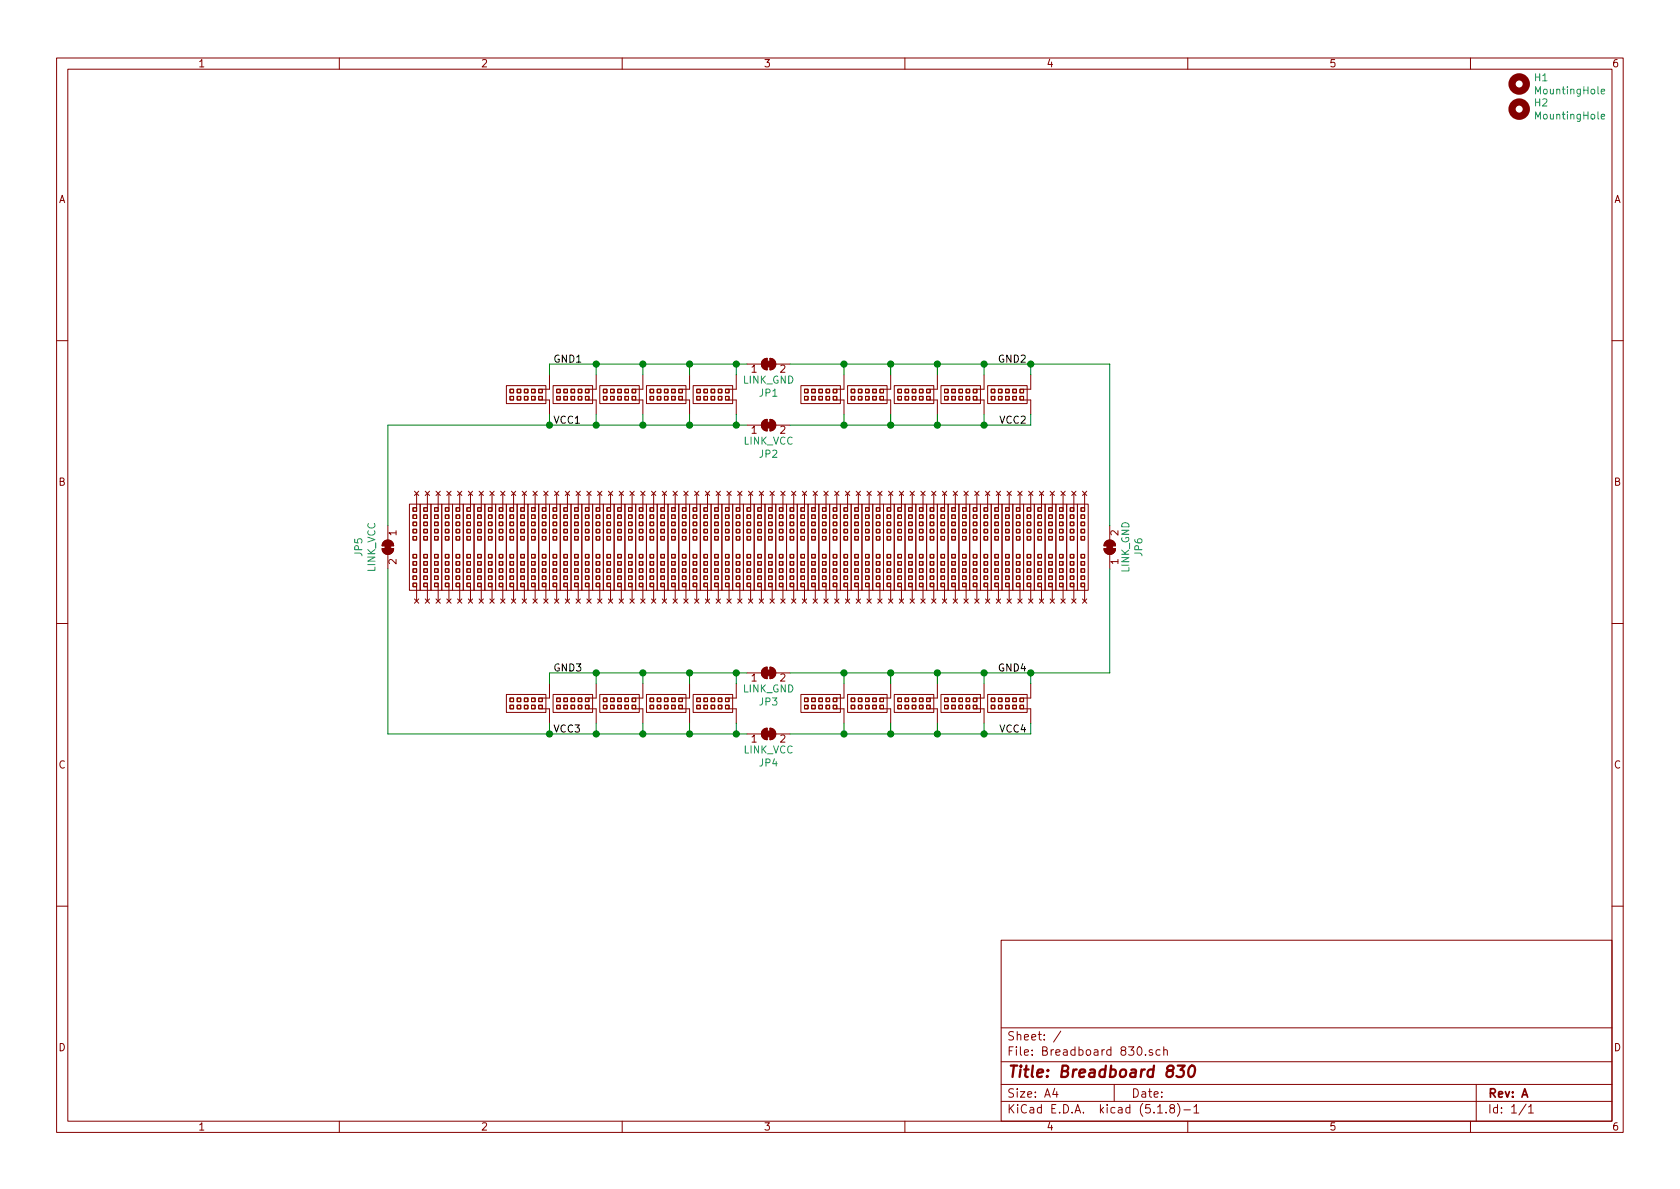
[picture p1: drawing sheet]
EESchema Schematic File Version 4
EELAYER 30 0
EELAYER END
$Descr A4 11693 8268
encoding utf-8
Sheet 1 1
Title "Breadboard 830"
Date ""
Rev "A"
Comp ""
Comment1 ""
Comment2 ""
Comment3 ""
Comment4 ""
$EndDescr
$Comp
L breadboard:PWR A1
U 1 1
P 3525 2800
F 0 "A1" H 3650 2875 31  0001 C CNN
F 1 "PWR" H 3650 2825 31  0001 C CNN
F 2 "breadboard:power" H 3675 2750 50  0001 C CNN
F 3 "" H 3675 2750 50  0001 C CNN
	1    3525 2800
	1    0    0    1   
$EndComp
$Comp
L breadboard:PWR A2
U 1 1
P 3850 2800
F 0 "A2" H 3975 2875 31  0001 C CNN
F 1 "PWR" H 3975 2825 31  0001 C CNN
F 2 "breadboard:power" H 4000 2750 50  0001 C CNN
F 3 "" H 4000 2750 50  0001 C CNN
	1    3850 2800
	1    0    0    1   
$EndComp
$Comp
L breadboard:PWR A3
U 1 1
P 4175 2800
F 0 "A3" H 4300 2875 31  0001 C CNN
F 1 "PWR" H 4300 2825 31  0001 C CNN
F 2 "breadboard:power" H 4325 2750 50  0001 C CNN
F 3 "" H 4325 2750 50  0001 C CNN
	1    4175 2800
	1    0    0    1   
$EndComp
$Comp
L breadboard:PWR A4
U 1 1
P 4500 2800
F 0 "A4" H 4625 2875 31  0001 C CNN
F 1 "PWR" H 4625 2825 31  0001 C CNN
F 2 "breadboard:power" H 4650 2750 50  0001 C CNN
F 3 "" H 4650 2750 50  0001 C CNN
	1    4500 2800
	1    0    0    1   
$EndComp
$Comp
L breadboard:PWR A5
U 1 1
P 4825 2800
F 0 "A5" H 4950 2875 31  0001 C CNN
F 1 "PWR" H 4950 2825 31  0001 C CNN
F 2 "breadboard:power" H 4975 2750 50  0001 C CNN
F 3 "" H 4975 2750 50  0001 C CNN
	1    4825 2800
	1    0    0    1   
$EndComp
$Comp
L breadboard:PWR A6
U 1 1
P 5575 2800
F 0 "A6" H 5700 2875 31  0001 C CNN
F 1 "PWR" H 5700 2825 31  0001 C CNN
F 2 "breadboard:power" H 5725 2750 50  0001 C CNN
F 3 "" H 5725 2750 50  0001 C CNN
	1    5575 2800
	1    0    0    1   
$EndComp
$Comp
L breadboard:PWR A7
U 1 1
P 5900 2800
F 0 "A7" H 6025 2875 31  0001 C CNN
F 1 "PWR" H 6025 2825 31  0001 C CNN
F 2 "breadboard:power" H 6050 2750 50  0001 C CNN
F 3 "" H 6050 2750 50  0001 C CNN
	1    5900 2800
	1    0    0    1   
$EndComp
$Comp
L breadboard:PWR A8
U 1 1
P 6225 2800
F 0 "A8" H 6350 2875 31  0001 C CNN
F 1 "PWR" H 6350 2825 31  0001 C CNN
F 2 "breadboard:power" H 6375 2750 50  0001 C CNN
F 3 "" H 6375 2750 50  0001 C CNN
	1    6225 2800
	1    0    0    1   
$EndComp
$Comp
L breadboard:PWR A9
U 1 1
P 6550 2800
F 0 "A9" H 6675 2875 31  0001 C CNN
F 1 "PWR" H 6675 2825 31  0001 C CNN
F 2 "breadboard:power" H 6700 2750 50  0001 C CNN
F 3 "" H 6700 2750 50  0001 C CNN
	1    6550 2800
	1    0    0    1   
$EndComp
$Comp
L breadboard:PWR A10
U 1 1
P 6875 2800
F 0 "A10" H 7000 2875 31  0001 C CNN
F 1 "PWR" H 7000 2825 31  0001 C CNN
F 2 "breadboard:power" H 7025 2750 50  0001 C CNN
F 3 "" H 7025 2750 50  0001 C CNN
	1    6875 2800
	1    0    0    1   
$EndComp
$Comp
L Jumper:SolderJumper_2_Bridged JP2
U 1 1
P 5350 2950
F 0 "JP2" H 5350 3155 50  0000 C CNN
F 1 "LINK_VCC" H 5350 3064 50  0000 C CNN
F 2 "breadboard:bridge2" H 5350 2950 50  0001 C CNN
F 3 "~" H 5350 2950 50  0001 C CNN
	1    5350 2950
	1    0    0    1   
$EndComp
$Comp
L Jumper:SolderJumper_2_Bridged JP1
U 1 1
P 5350 2525
F 0 "JP1" H 5350 2730 50  0000 C CNN
F 1 "LINK_GND" H 5350 2639 50  0000 C CNN
F 2 "breadboard:bridge2" H 5350 2525 50  0001 C CNN
F 3 "~" H 5350 2525 50  0001 C CNN
	1    5350 2525
	1    0    0    1   
$EndComp
Wire Wire Line
	3825 2875 3825 2950
Wire Wire Line
	3825 2950 4150 2950
Wire Wire Line
	5125 2875 5125 2950
Connection ~ 5125 2950
Wire Wire Line
	5125 2950 5200 2950
Wire Wire Line
	4800 2875 4800 2950
Connection ~ 4800 2950
Wire Wire Line
	4800 2950 5125 2950
Wire Wire Line
	4475 2875 4475 2950
Connection ~ 4475 2950
Wire Wire Line
	4475 2950 4800 2950
Wire Wire Line
	4150 2875 4150 2950
Connection ~ 4150 2950
Wire Wire Line
	4150 2950 4475 2950
Wire Wire Line
	5500 2950 5875 2950
Wire Wire Line
	5875 2950 5875 2875
Wire Wire Line
	5875 2950 6200 2950
Wire Wire Line
	6200 2950 6200 2875
Connection ~ 5875 2950
Wire Wire Line
	6200 2950 6525 2950
Wire Wire Line
	6525 2950 6525 2875
Connection ~ 6200 2950
Wire Wire Line
	6525 2950 6850 2950
Wire Wire Line
	6850 2950 6850 2875
Connection ~ 6525 2950
Wire Wire Line
	6850 2950 7175 2950
Wire Wire Line
	7175 2950 7175 2875
Connection ~ 6850 2950
Wire Wire Line
	5500 2525 5875 2525
Wire Wire Line
	5875 2525 5875 2600
Wire Wire Line
	5875 2525 6200 2525
Wire Wire Line
	6200 2525 6200 2600
Connection ~ 5875 2525
Wire Wire Line
	6200 2525 6525 2525
Wire Wire Line
	6525 2525 6525 2600
Connection ~ 6200 2525
Wire Wire Line
	6525 2525 6850 2525
Wire Wire Line
	6850 2525 6850 2600
Connection ~ 6525 2525
Wire Wire Line
	6850 2525 7175 2525
Wire Wire Line
	7175 2525 7175 2600
Connection ~ 6850 2525
Wire Wire Line
	3825 2600 3825 2525
Wire Wire Line
	3825 2525 4150 2525
Wire Wire Line
	5125 2600 5125 2525
Connection ~ 5125 2525
Wire Wire Line
	5125 2525 5200 2525
Wire Wire Line
	4800 2600 4800 2525
Connection ~ 4800 2525
Wire Wire Line
	4800 2525 5125 2525
Wire Wire Line
	4150 2600 4150 2525
Connection ~ 4150 2525
Wire Wire Line
	4150 2525 4475 2525
Wire Wire Line
	4475 2600 4475 2525
Connection ~ 4475 2525
Wire Wire Line
	4475 2525 4800 2525
$Comp
L breadboard:PWR A11
U 1 1
P 3525 4950
F 0 "A11" H 3650 5025 31  0001 C CNN
F 1 "PWR" H 3650 4975 31  0001 C CNN
F 2 "breadboard:power" H 3675 4900 50  0001 C CNN
F 3 "" H 3675 4900 50  0001 C CNN
	1    3525 4950
	1    0    0    1   
$EndComp
$Comp
L breadboard:PWR A12
U 1 1
P 3850 4950
F 0 "A12" H 3975 5025 31  0001 C CNN
F 1 "PWR" H 3975 4975 31  0001 C CNN
F 2 "breadboard:power" H 4000 4900 50  0001 C CNN
F 3 "" H 4000 4900 50  0001 C CNN
	1    3850 4950
	1    0    0    1   
$EndComp
$Comp
L breadboard:PWR A13
U 1 1
P 4175 4950
F 0 "A13" H 4300 5025 31  0001 C CNN
F 1 "PWR" H 4300 4975 31  0001 C CNN
F 2 "breadboard:power" H 4325 4900 50  0001 C CNN
F 3 "" H 4325 4900 50  0001 C CNN
	1    4175 4950
	1    0    0    1   
$EndComp
$Comp
L breadboard:PWR A14
U 1 1
P 4500 4950
F 0 "A14" H 4625 5025 31  0001 C CNN
F 1 "PWR" H 4625 4975 31  0001 C CNN
F 2 "breadboard:power" H 4650 4900 50  0001 C CNN
F 3 "" H 4650 4900 50  0001 C CNN
	1    4500 4950
	1    0    0    1   
$EndComp
$Comp
L breadboard:PWR A15
U 1 1
P 4825 4950
F 0 "A15" H 4950 5025 31  0001 C CNN
F 1 "PWR" H 4950 4975 31  0001 C CNN
F 2 "breadboard:power" H 4975 4900 50  0001 C CNN
F 3 "" H 4975 4900 50  0001 C CNN
	1    4825 4950
	1    0    0    1   
$EndComp
$Comp
L breadboard:PWR A16
U 1 1
P 5575 4950
F 0 "A16" H 5700 5025 31  0001 C CNN
F 1 "PWR" H 5700 4975 31  0001 C CNN
F 2 "breadboard:power" H 5725 4900 50  0001 C CNN
F 3 "" H 5725 4900 50  0001 C CNN
	1    5575 4950
	1    0    0    1   
$EndComp
$Comp
L breadboard:PWR A17
U 1 1
P 5900 4950
F 0 "A17" H 6025 5025 31  0001 C CNN
F 1 "PWR" H 6025 4975 31  0001 C CNN
F 2 "breadboard:power" H 6050 4900 50  0001 C CNN
F 3 "" H 6050 4900 50  0001 C CNN
	1    5900 4950
	1    0    0    1   
$EndComp
$Comp
L breadboard:PWR A18
U 1 1
P 6225 4950
F 0 "A18" H 6350 5025 31  0001 C CNN
F 1 "PWR" H 6350 4975 31  0001 C CNN
F 2 "breadboard:power" H 6375 4900 50  0001 C CNN
F 3 "" H 6375 4900 50  0001 C CNN
	1    6225 4950
	1    0    0    1   
$EndComp
$Comp
L breadboard:PWR A19
U 1 1
P 6550 4950
F 0 "A19" H 6675 5025 31  0001 C CNN
F 1 "PWR" H 6675 4975 31  0001 C CNN
F 2 "breadboard:power" H 6700 4900 50  0001 C CNN
F 3 "" H 6700 4900 50  0001 C CNN
	1    6550 4950
	1    0    0    1   
$EndComp
$Comp
L breadboard:PWR A20
U 1 1
P 6875 4950
F 0 "A20" H 7000 5025 31  0001 C CNN
F 1 "PWR" H 7000 4975 31  0001 C CNN
F 2 "breadboard:power" H 7025 4900 50  0001 C CNN
F 3 "" H 7025 4900 50  0001 C CNN
	1    6875 4950
	1    0    0    1   
$EndComp
$Comp
L Jumper:SolderJumper_2_Bridged JP4
U 1 1
P 5350 5100
F 0 "JP4" H 5350 5305 50  0000 C CNN
F 1 "LINK_VCC" H 5350 5214 50  0000 C CNN
F 2 "breadboard:bridge2" H 5350 5100 50  0001 C CNN
F 3 "~" H 5350 5100 50  0001 C CNN
	1    5350 5100
	1    0    0    1   
$EndComp
$Comp
L Jumper:SolderJumper_2_Bridged JP3
U 1 1
P 5350 4675
F 0 "JP3" H 5350 4880 50  0000 C CNN
F 1 "LINK_GND" H 5350 4789 50  0000 C CNN
F 2 "breadboard:bridge2" H 5350 4675 50  0001 C CNN
F 3 "~" H 5350 4675 50  0001 C CNN
	1    5350 4675
	1    0    0    1   
$EndComp
Wire Wire Line
	3825 5025 3825 5100
Wire Wire Line
	3825 5100 4150 5100
Wire Wire Line
	5125 5025 5125 5100
Connection ~ 5125 5100
Wire Wire Line
	5125 5100 5200 5100
Wire Wire Line
	4800 5025 4800 5100
Connection ~ 4800 5100
Wire Wire Line
	4800 5100 5125 5100
Wire Wire Line
	4475 5025 4475 5100
Connection ~ 4475 5100
Wire Wire Line
	4475 5100 4800 5100
Wire Wire Line
	4150 5025 4150 5100
Connection ~ 4150 5100
Wire Wire Line
	4150 5100 4475 5100
Wire Wire Line
	5500 5100 5875 5100
Wire Wire Line
	5875 5100 5875 5025
Wire Wire Line
	5875 5100 6200 5100
Wire Wire Line
	6200 5100 6200 5025
Connection ~ 5875 5100
Wire Wire Line
	6200 5100 6525 5100
Wire Wire Line
	6525 5100 6525 5025
Connection ~ 6200 5100
Wire Wire Line
	6525 5100 6850 5100
Wire Wire Line
	6850 5100 6850 5025
Connection ~ 6525 5100
Wire Wire Line
	6850 5100 7175 5100
Wire Wire Line
	7175 5100 7175 5025
Connection ~ 6850 5100
Wire Wire Line
	5500 4675 5875 4675
Wire Wire Line
	5875 4675 5875 4750
Wire Wire Line
	5875 4675 6200 4675
Wire Wire Line
	6200 4675 6200 4750
Connection ~ 5875 4675
Wire Wire Line
	6200 4675 6525 4675
Wire Wire Line
	6525 4675 6525 4750
Connection ~ 6200 4675
Wire Wire Line
	6525 4675 6850 4675
Wire Wire Line
	6850 4675 6850 4750
Connection ~ 6525 4675
Wire Wire Line
	6850 4675 7175 4675
Wire Wire Line
	7175 4675 7175 4750
Connection ~ 6850 4675
Wire Wire Line
	3825 4750 3825 4675
Wire Wire Line
	3825 4675 4150 4675
Wire Wire Line
	5125 4750 5125 4675
Connection ~ 5125 4675
Wire Wire Line
	5125 4675 5200 4675
Wire Wire Line
	4800 4750 4800 4675
Connection ~ 4800 4675
Wire Wire Line
	4800 4675 5125 4675
Wire Wire Line
	4150 4750 4150 4675
Connection ~ 4150 4675
Wire Wire Line
	4150 4675 4475 4675
Wire Wire Line
	4475 4750 4475 4675
Connection ~ 4475 4675
Wire Wire Line
	4475 4675 4800 4675
Text Label 7150 2525 2    50   ~ 0
GND2
Text Label 3850 2525 0    50   ~ 0
GND1
Text Label 3850 2950 0    50   ~ 0
VCC1
Text Label 7150 2950 2    50   ~ 0
VCC2
Text Label 3850 4675 0    50   ~ 0
GND3
Text Label 7150 4675 2    50   ~ 0
GND4
Text Label 3850 5100 0    50   ~ 0
VCC3
Text Label 7150 5100 2    50   ~ 0
VCC4
$Comp
L breadboard:BB A21
U 1 1
P 2875 3525
F 0 "A21" H 2850 3625 31  0001 C CNN
F 1 "BB" H 2850 3575 31  0001 C CNN
F 2 "breadboard:section" V 2850 3100 50  0001 C CNN
F 3 "" V 2850 3100 50  0001 C CNN
	1    2875 3525
	1    0    0    -1  
$EndComp
$Comp
L breadboard:BB A22
U 1 1
P 2950 3525
F 0 "A22" H 2925 3625 31  0001 C CNN
F 1 "BB" H 2925 3575 31  0001 C CNN
F 2 "breadboard:section" V 2925 3100 50  0001 C CNN
F 3 "" V 2925 3100 50  0001 C CNN
	1    2950 3525
	1    0    0    -1  
$EndComp
$Comp
L breadboard:BB A23
U 1 1
P 3025 3525
F 0 "A23" H 3000 3625 31  0001 C CNN
F 1 "BB" H 3000 3575 31  0001 C CNN
F 2 "breadboard:section" V 3000 3100 50  0001 C CNN
F 3 "" V 3000 3100 50  0001 C CNN
	1    3025 3525
	1    0    0    -1  
$EndComp
$Comp
L breadboard:BB A24
U 1 1
P 3100 3525
F 0 "A24" H 3075 3625 31  0001 C CNN
F 1 "BB" H 3075 3575 31  0001 C CNN
F 2 "breadboard:section" V 3075 3100 50  0001 C CNN
F 3 "" V 3075 3100 50  0001 C CNN
	1    3100 3525
	1    0    0    -1  
$EndComp
$Comp
L breadboard:BB A25
U 1 1
P 3175 3525
F 0 "A25" H 3150 3625 31  0001 C CNN
F 1 "BB" H 3150 3575 31  0001 C CNN
F 2 "breadboard:section" V 3150 3100 50  0001 C CNN
F 3 "" V 3150 3100 50  0001 C CNN
	1    3175 3525
	1    0    0    -1  
$EndComp
$Comp
L breadboard:BB A26
U 1 1
P 3250 3525
F 0 "A26" H 3225 3625 31  0001 C CNN
F 1 "BB" H 3225 3575 31  0001 C CNN
F 2 "breadboard:section" V 3225 3100 50  0001 C CNN
F 3 "" V 3225 3100 50  0001 C CNN
	1    3250 3525
	1    0    0    -1  
$EndComp
$Comp
L breadboard:BB A27
U 1 1
P 3325 3525
F 0 "A27" H 3300 3625 31  0001 C CNN
F 1 "BB" H 3300 3575 31  0001 C CNN
F 2 "breadboard:section" V 3300 3100 50  0001 C CNN
F 3 "" V 3300 3100 50  0001 C CNN
	1    3325 3525
	1    0    0    -1  
$EndComp
$Comp
L breadboard:BB A28
U 1 1
P 3400 3525
F 0 "A28" H 3375 3625 31  0001 C CNN
F 1 "BB" H 3375 3575 31  0001 C CNN
F 2 "breadboard:section" V 3375 3100 50  0001 C CNN
F 3 "" V 3375 3100 50  0001 C CNN
	1    3400 3525
	1    0    0    -1  
$EndComp
$Comp
L breadboard:BB A29
U 1 1
P 3475 3525
F 0 "A29" H 3450 3625 31  0001 C CNN
F 1 "BB" H 3450 3575 31  0001 C CNN
F 2 "breadboard:section" V 3450 3100 50  0001 C CNN
F 3 "" V 3450 3100 50  0001 C CNN
	1    3475 3525
	1    0    0    -1  
$EndComp
$Comp
L breadboard:BB A30
U 1 1
P 3550 3525
F 0 "A30" H 3525 3625 31  0001 C CNN
F 1 "BB" H 3525 3575 31  0001 C CNN
F 2 "breadboard:section" V 3525 3100 50  0001 C CNN
F 3 "" V 3525 3100 50  0001 C CNN
	1    3550 3525
	1    0    0    -1  
$EndComp
$Comp
L breadboard:BB A31
U 1 1
P 3625 3525
F 0 "A31" H 3600 3625 31  0001 C CNN
F 1 "BB" H 3600 3575 31  0001 C CNN
F 2 "breadboard:section" V 3600 3100 50  0001 C CNN
F 3 "" V 3600 3100 50  0001 C CNN
	1    3625 3525
	1    0    0    -1  
$EndComp
$Comp
L breadboard:BB A32
U 1 1
P 3700 3525
F 0 "A32" H 3675 3625 31  0001 C CNN
F 1 "BB" H 3675 3575 31  0001 C CNN
F 2 "breadboard:section" V 3675 3100 50  0001 C CNN
F 3 "" V 3675 3100 50  0001 C CNN
	1    3700 3525
	1    0    0    -1  
$EndComp
$Comp
L breadboard:BB A33
U 1 1
P 3775 3525
F 0 "A33" H 3750 3625 31  0001 C CNN
F 1 "BB" H 3750 3575 31  0001 C CNN
F 2 "breadboard:section" V 3750 3100 50  0001 C CNN
F 3 "" V 3750 3100 50  0001 C CNN
	1    3775 3525
	1    0    0    -1  
$EndComp
$Comp
L breadboard:BB A34
U 1 1
P 3850 3525
F 0 "A34" H 3825 3625 31  0001 C CNN
F 1 "BB" H 3825 3575 31  0001 C CNN
F 2 "breadboard:section" V 3825 3100 50  0001 C CNN
F 3 "" V 3825 3100 50  0001 C CNN
	1    3850 3525
	1    0    0    -1  
$EndComp
$Comp
L breadboard:BB A35
U 1 1
P 3925 3525
F 0 "A35" H 3900 3625 31  0001 C CNN
F 1 "BB" H 3900 3575 31  0001 C CNN
F 2 "breadboard:section" V 3900 3100 50  0001 C CNN
F 3 "" V 3900 3100 50  0001 C CNN
	1    3925 3525
	1    0    0    -1  
$EndComp
$Comp
L breadboard:BB A36
U 1 1
P 4000 3525
F 0 "A36" H 3975 3625 31  0001 C CNN
F 1 "BB" H 3975 3575 31  0001 C CNN
F 2 "breadboard:section" V 3975 3100 50  0001 C CNN
F 3 "" V 3975 3100 50  0001 C CNN
	1    4000 3525
	1    0    0    -1  
$EndComp
$Comp
L breadboard:BB A37
U 1 1
P 4075 3525
F 0 "A37" H 4050 3625 31  0001 C CNN
F 1 "BB" H 4050 3575 31  0001 C CNN
F 2 "breadboard:section" V 4050 3100 50  0001 C CNN
F 3 "" V 4050 3100 50  0001 C CNN
	1    4075 3525
	1    0    0    -1  
$EndComp
$Comp
L breadboard:BB A38
U 1 1
P 4150 3525
F 0 "A38" H 4125 3625 31  0001 C CNN
F 1 "BB" H 4125 3575 31  0001 C CNN
F 2 "breadboard:section" V 4125 3100 50  0001 C CNN
F 3 "" V 4125 3100 50  0001 C CNN
	1    4150 3525
	1    0    0    -1  
$EndComp
$Comp
L breadboard:BB A39
U 1 1
P 4225 3525
F 0 "A39" H 4200 3625 31  0001 C CNN
F 1 "BB" H 4200 3575 31  0001 C CNN
F 2 "breadboard:section" V 4200 3100 50  0001 C CNN
F 3 "" V 4200 3100 50  0001 C CNN
	1    4225 3525
	1    0    0    -1  
$EndComp
$Comp
L breadboard:BB A40
U 1 1
P 4300 3525
F 0 "A40" H 4275 3625 31  0001 C CNN
F 1 "BB" H 4275 3575 31  0001 C CNN
F 2 "breadboard:section" V 4275 3100 50  0001 C CNN
F 3 "" V 4275 3100 50  0001 C CNN
	1    4300 3525
	1    0    0    -1  
$EndComp
$Comp
L breadboard:BB A41
U 1 1
P 4375 3525
F 0 "A41" H 4350 3625 31  0001 C CNN
F 1 "BB" H 4350 3575 31  0001 C CNN
F 2 "breadboard:section" V 4350 3100 50  0001 C CNN
F 3 "" V 4350 3100 50  0001 C CNN
	1    4375 3525
	1    0    0    -1  
$EndComp
$Comp
L breadboard:BB A42
U 1 1
P 4450 3525
F 0 "A42" H 4425 3625 31  0001 C CNN
F 1 "BB" H 4425 3575 31  0001 C CNN
F 2 "breadboard:section" V 4425 3100 50  0001 C CNN
F 3 "" V 4425 3100 50  0001 C CNN
	1    4450 3525
	1    0    0    -1  
$EndComp
$Comp
L breadboard:BB A43
U 1 1
P 4525 3525
F 0 "A43" H 4500 3625 31  0001 C CNN
F 1 "BB" H 4500 3575 31  0001 C CNN
F 2 "breadboard:section" V 4500 3100 50  0001 C CNN
F 3 "" V 4500 3100 50  0001 C CNN
	1    4525 3525
	1    0    0    -1  
$EndComp
$Comp
L breadboard:BB A44
U 1 1
P 4600 3525
F 0 "A44" H 4575 3625 31  0001 C CNN
F 1 "BB" H 4575 3575 31  0001 C CNN
F 2 "breadboard:section" V 4575 3100 50  0001 C CNN
F 3 "" V 4575 3100 50  0001 C CNN
	1    4600 3525
	1    0    0    -1  
$EndComp
$Comp
L breadboard:BB A45
U 1 1
P 4675 3525
F 0 "A45" H 4650 3625 31  0001 C CNN
F 1 "BB" H 4650 3575 31  0001 C CNN
F 2 "breadboard:section" V 4650 3100 50  0001 C CNN
F 3 "" V 4650 3100 50  0001 C CNN
	1    4675 3525
	1    0    0    -1  
$EndComp
$Comp
L breadboard:BB A46
U 1 1
P 4750 3525
F 0 "A46" H 4725 3625 31  0001 C CNN
F 1 "BB" H 4725 3575 31  0001 C CNN
F 2 "breadboard:section" V 4725 3100 50  0001 C CNN
F 3 "" V 4725 3100 50  0001 C CNN
	1    4750 3525
	1    0    0    -1  
$EndComp
$Comp
L breadboard:BB A47
U 1 1
P 4825 3525
F 0 "A47" H 4800 3625 31  0001 C CNN
F 1 "BB" H 4800 3575 31  0001 C CNN
F 2 "breadboard:section" V 4800 3100 50  0001 C CNN
F 3 "" V 4800 3100 50  0001 C CNN
	1    4825 3525
	1    0    0    -1  
$EndComp
$Comp
L breadboard:BB A48
U 1 1
P 4900 3525
F 0 "A48" H 4875 3625 31  0001 C CNN
F 1 "BB" H 4875 3575 31  0001 C CNN
F 2 "breadboard:section" V 4875 3100 50  0001 C CNN
F 3 "" V 4875 3100 50  0001 C CNN
	1    4900 3525
	1    0    0    -1  
$EndComp
$Comp
L breadboard:BB A49
U 1 1
P 4975 3525
F 0 "A49" H 4950 3625 31  0001 C CNN
F 1 "BB" H 4950 3575 31  0001 C CNN
F 2 "breadboard:section" V 4950 3100 50  0001 C CNN
F 3 "" V 4950 3100 50  0001 C CNN
	1    4975 3525
	1    0    0    -1  
$EndComp
$Comp
L breadboard:BB A50
U 1 1
P 5050 3525
F 0 "A50" H 5025 3625 31  0001 C CNN
F 1 "BB" H 5025 3575 31  0001 C CNN
F 2 "breadboard:section" V 5025 3100 50  0001 C CNN
F 3 "" V 5025 3100 50  0001 C CNN
	1    5050 3525
	1    0    0    -1  
$EndComp
$Comp
L breadboard:BB A51
U 1 1
P 5125 3525
F 0 "A51" H 5100 3625 31  0001 C CNN
F 1 "BB" H 5100 3575 31  0001 C CNN
F 2 "breadboard:section" V 5100 3100 50  0001 C CNN
F 3 "" V 5100 3100 50  0001 C CNN
	1    5125 3525
	1    0    0    -1  
$EndComp
$Comp
L breadboard:BB A52
U 1 1
P 5200 3525
F 0 "A52" H 5175 3625 31  0001 C CNN
F 1 "BB" H 5175 3575 31  0001 C CNN
F 2 "breadboard:section" V 5175 3100 50  0001 C CNN
F 3 "" V 5175 3100 50  0001 C CNN
	1    5200 3525
	1    0    0    -1  
$EndComp
$Comp
L breadboard:BB A53
U 1 1
P 5275 3525
F 0 "A53" H 5250 3625 31  0001 C CNN
F 1 "BB" H 5250 3575 31  0001 C CNN
F 2 "breadboard:section" V 5250 3100 50  0001 C CNN
F 3 "" V 5250 3100 50  0001 C CNN
	1    5275 3525
	1    0    0    -1  
$EndComp
$Comp
L breadboard:BB A54
U 1 1
P 5350 3525
F 0 "A54" H 5325 3625 31  0001 C CNN
F 1 "BB" H 5325 3575 31  0001 C CNN
F 2 "breadboard:section" V 5325 3100 50  0001 C CNN
F 3 "" V 5325 3100 50  0001 C CNN
	1    5350 3525
	1    0    0    -1  
$EndComp
$Comp
L breadboard:BB A55
U 1 1
P 5425 3525
F 0 "A55" H 5400 3625 31  0001 C CNN
F 1 "BB" H 5400 3575 31  0001 C CNN
F 2 "breadboard:section" V 5400 3100 50  0001 C CNN
F 3 "" V 5400 3100 50  0001 C CNN
	1    5425 3525
	1    0    0    -1  
$EndComp
$Comp
L breadboard:BB A56
U 1 1
P 5500 3525
F 0 "A56" H 5475 3625 31  0001 C CNN
F 1 "BB" H 5475 3575 31  0001 C CNN
F 2 "breadboard:section" V 5475 3100 50  0001 C CNN
F 3 "" V 5475 3100 50  0001 C CNN
	1    5500 3525
	1    0    0    -1  
$EndComp
$Comp
L breadboard:BB A57
U 1 1
P 5575 3525
F 0 "A57" H 5550 3625 31  0001 C CNN
F 1 "BB" H 5550 3575 31  0001 C CNN
F 2 "breadboard:section" V 5550 3100 50  0001 C CNN
F 3 "" V 5550 3100 50  0001 C CNN
	1    5575 3525
	1    0    0    -1  
$EndComp
$Comp
L breadboard:BB A58
U 1 1
P 5650 3525
F 0 "A58" H 5625 3625 31  0001 C CNN
F 1 "BB" H 5625 3575 31  0001 C CNN
F 2 "breadboard:section" V 5625 3100 50  0001 C CNN
F 3 "" V 5625 3100 50  0001 C CNN
	1    5650 3525
	1    0    0    -1  
$EndComp
$Comp
L breadboard:BB A59
U 1 1
P 5725 3525
F 0 "A59" H 5700 3625 31  0001 C CNN
F 1 "BB" H 5700 3575 31  0001 C CNN
F 2 "breadboard:section" V 5700 3100 50  0001 C CNN
F 3 "" V 5700 3100 50  0001 C CNN
	1    5725 3525
	1    0    0    -1  
$EndComp
$Comp
L breadboard:BB A60
U 1 1
P 5800 3525
F 0 "A60" H 5775 3625 31  0001 C CNN
F 1 "BB" H 5775 3575 31  0001 C CNN
F 2 "breadboard:section" V 5775 3100 50  0001 C CNN
F 3 "" V 5775 3100 50  0001 C CNN
	1    5800 3525
	1    0    0    -1  
$EndComp
$Comp
L breadboard:BB A61
U 1 1
P 5875 3525
F 0 "A61" H 5850 3625 31  0001 C CNN
F 1 "BB" H 5850 3575 31  0001 C CNN
F 2 "breadboard:section" V 5850 3100 50  0001 C CNN
F 3 "" V 5850 3100 50  0001 C CNN
	1    5875 3525
	1    0    0    -1  
$EndComp
$Comp
L breadboard:BB A62
U 1 1
P 5950 3525
F 0 "A62" H 5925 3625 31  0001 C CNN
F 1 "BB" H 5925 3575 31  0001 C CNN
F 2 "breadboard:section" V 5925 3100 50  0001 C CNN
F 3 "" V 5925 3100 50  0001 C CNN
	1    5950 3525
	1    0    0    -1  
$EndComp
$Comp
L breadboard:BB A63
U 1 1
P 6025 3525
F 0 "A63" H 6000 3625 31  0001 C CNN
F 1 "BB" H 6000 3575 31  0001 C CNN
F 2 "breadboard:section" V 6000 3100 50  0001 C CNN
F 3 "" V 6000 3100 50  0001 C CNN
	1    6025 3525
	1    0    0    -1  
$EndComp
$Comp
L breadboard:BB A64
U 1 1
P 6100 3525
F 0 "A64" H 6075 3625 31  0001 C CNN
F 1 "BB" H 6075 3575 31  0001 C CNN
F 2 "breadboard:section" V 6075 3100 50  0001 C CNN
F 3 "" V 6075 3100 50  0001 C CNN
	1    6100 3525
	1    0    0    -1  
$EndComp
$Comp
L breadboard:BB A65
U 1 1
P 6175 3525
F 0 "A65" H 6150 3625 31  0001 C CNN
F 1 "BB" H 6150 3575 31  0001 C CNN
F 2 "breadboard:section" V 6150 3100 50  0001 C CNN
F 3 "" V 6150 3100 50  0001 C CNN
	1    6175 3525
	1    0    0    -1  
$EndComp
$Comp
L breadboard:BB A66
U 1 1
P 6250 3525
F 0 "A66" H 6225 3625 31  0001 C CNN
F 1 "BB" H 6225 3575 31  0001 C CNN
F 2 "breadboard:section" V 6225 3100 50  0001 C CNN
F 3 "" V 6225 3100 50  0001 C CNN
	1    6250 3525
	1    0    0    -1  
$EndComp
$Comp
L breadboard:BB A67
U 1 1
P 6325 3525
F 0 "A67" H 6300 3625 31  0001 C CNN
F 1 "BB" H 6300 3575 31  0001 C CNN
F 2 "breadboard:section" V 6300 3100 50  0001 C CNN
F 3 "" V 6300 3100 50  0001 C CNN
	1    6325 3525
	1    0    0    -1  
$EndComp
$Comp
L breadboard:BB A68
U 1 1
P 6400 3525
F 0 "A68" H 6375 3625 31  0001 C CNN
F 1 "BB" H 6375 3575 31  0001 C CNN
F 2 "breadboard:section" V 6375 3100 50  0001 C CNN
F 3 "" V 6375 3100 50  0001 C CNN
	1    6400 3525
	1    0    0    -1  
$EndComp
$Comp
L breadboard:BB A69
U 1 1
P 6475 3525
F 0 "A69" H 6450 3625 31  0001 C CNN
F 1 "BB" H 6450 3575 31  0001 C CNN
F 2 "breadboard:section" V 6450 3100 50  0001 C CNN
F 3 "" V 6450 3100 50  0001 C CNN
	1    6475 3525
	1    0    0    -1  
$EndComp
$Comp
L breadboard:BB A70
U 1 1
P 6550 3525
F 0 "A70" H 6525 3625 31  0001 C CNN
F 1 "BB" H 6525 3575 31  0001 C CNN
F 2 "breadboard:section" V 6525 3100 50  0001 C CNN
F 3 "" V 6525 3100 50  0001 C CNN
	1    6550 3525
	1    0    0    -1  
$EndComp
$Comp
L breadboard:BB A71
U 1 1
P 6625 3525
F 0 "A71" H 6600 3625 31  0001 C CNN
F 1 "BB" H 6600 3575 31  0001 C CNN
F 2 "breadboard:section" V 6600 3100 50  0001 C CNN
F 3 "" V 6600 3100 50  0001 C CNN
	1    6625 3525
	1    0    0    -1  
$EndComp
$Comp
L breadboard:BB A72
U 1 1
P 6700 3525
F 0 "A72" H 6675 3625 31  0001 C CNN
F 1 "BB" H 6675 3575 31  0001 C CNN
F 2 "breadboard:section" V 6675 3100 50  0001 C CNN
F 3 "" V 6675 3100 50  0001 C CNN
	1    6700 3525
	1    0    0    -1  
$EndComp
$Comp
L breadboard:BB A73
U 1 1
P 6775 3525
F 0 "A73" H 6750 3625 31  0001 C CNN
F 1 "BB" H 6750 3575 31  0001 C CNN
F 2 "breadboard:section" V 6750 3100 50  0001 C CNN
F 3 "" V 6750 3100 50  0001 C CNN
	1    6775 3525
	1    0    0    -1  
$EndComp
$Comp
L breadboard:BB A74
U 1 1
P 6850 3525
F 0 "A74" H 6825 3625 31  0001 C CNN
F 1 "BB" H 6825 3575 31  0001 C CNN
F 2 "breadboard:section" V 6825 3100 50  0001 C CNN
F 3 "" V 6825 3100 50  0001 C CNN
	1    6850 3525
	1    0    0    -1  
$EndComp
$Comp
L breadboard:BB A75
U 1 1
P 6925 3525
F 0 "A75" H 6900 3625 31  0001 C CNN
F 1 "BB" H 6900 3575 31  0001 C CNN
F 2 "breadboard:section" V 6900 3100 50  0001 C CNN
F 3 "" V 6900 3100 50  0001 C CNN
	1    6925 3525
	1    0    0    -1  
$EndComp
$Comp
L breadboard:BB A76
U 1 1
P 7000 3525
F 0 "A76" H 6975 3625 31  0001 C CNN
F 1 "BB" H 6975 3575 31  0001 C CNN
F 2 "breadboard:section" V 6975 3100 50  0001 C CNN
F 3 "" V 6975 3100 50  0001 C CNN
	1    7000 3525
	1    0    0    -1  
$EndComp
$Comp
L breadboard:BB A77
U 1 1
P 7075 3525
F 0 "A77" H 7050 3625 31  0001 C CNN
F 1 "BB" H 7050 3575 31  0001 C CNN
F 2 "breadboard:section" V 7050 3100 50  0001 C CNN
F 3 "" V 7050 3100 50  0001 C CNN
	1    7075 3525
	1    0    0    -1  
$EndComp
$Comp
L breadboard:BB A78
U 1 1
P 7150 3525
F 0 "A78" H 7125 3625 31  0001 C CNN
F 1 "BB" H 7125 3575 31  0001 C CNN
F 2 "breadboard:section" V 7125 3100 50  0001 C CNN
F 3 "" V 7125 3100 50  0001 C CNN
	1    7150 3525
	1    0    0    -1  
$EndComp
$Comp
L breadboard:BB A79
U 1 1
P 7225 3525
F 0 "A79" H 7200 3625 31  0001 C CNN
F 1 "BB" H 7200 3575 31  0001 C CNN
F 2 "breadboard:section" V 7200 3100 50  0001 C CNN
F 3 "" V 7200 3100 50  0001 C CNN
	1    7225 3525
	1    0    0    -1  
$EndComp
$Comp
L breadboard:BB A80
U 1 1
P 7300 3525
F 0 "A80" H 7275 3625 31  0001 C CNN
F 1 "BB" H 7275 3575 31  0001 C CNN
F 2 "breadboard:section" V 7275 3100 50  0001 C CNN
F 3 "" V 7275 3100 50  0001 C CNN
	1    7300 3525
	1    0    0    -1  
$EndComp
$Comp
L breadboard:BB A81
U 1 1
P 7375 3525
F 0 "A81" H 7350 3625 31  0001 C CNN
F 1 "BB" H 7350 3575 31  0001 C CNN
F 2 "breadboard:section" V 7350 3100 50  0001 C CNN
F 3 "" V 7350 3100 50  0001 C CNN
	1    7375 3525
	1    0    0    -1  
$EndComp
$Comp
L breadboard:BB A82
U 1 1
P 7450 3525
F 0 "A82" H 7425 3625 31  0001 C CNN
F 1 "BB" H 7425 3575 31  0001 C CNN
F 2 "breadboard:section" V 7425 3100 50  0001 C CNN
F 3 "" V 7425 3100 50  0001 C CNN
	1    7450 3525
	1    0    0    -1  
$EndComp
$Comp
L breadboard:BB A83
U 1 1
P 7525 3525
F 0 "A83" H 7500 3625 31  0001 C CNN
F 1 "BB" H 7500 3575 31  0001 C CNN
F 2 "breadboard:section" V 7500 3100 50  0001 C CNN
F 3 "" V 7500 3100 50  0001 C CNN
	1    7525 3525
	1    0    0    -1  
$EndComp
$Comp
L Mechanical:MountingHole H1
U 1 1
P 10575 575
F 0 "H1" H 10675 621 50  0000 L CNN
F 1 "MountingHole" H 10675 530 50  0000 L CNN
F 2 "mounting:M3" H 10575 575 50  0001 C CNN
F 3 "~" H 10575 575 50  0001 C CNN
	1    10575 575 
	1    0    0    -1  
$EndComp
$Comp
L Mechanical:MountingHole H2
U 1 1
P 10575 750
F 0 "H2" H 10675 796 50  0000 L CNN
F 1 "MountingHole" H 10675 705 50  0000 L CNN
F 2 "mounting:M3" H 10575 750 50  0001 C CNN
F 3 "~" H 10575 750 50  0001 C CNN
	1    10575 750 
	1    0    0    -1  
$EndComp
$Comp
L Jumper:SolderJumper_2_Bridged JP6
U 1 1
P 7725 3800
F 0 "JP6" H 7725 4005 50  0000 C CNN
F 1 "LINK_GND" H 7725 3914 50  0000 C CNN
F 2 "breadboard:bridge" H 7725 3800 50  0001 C CNN
F 3 "~" H 7725 3800 50  0001 C CNN
	1    7725 3800
	0    1    -1   0   
$EndComp
Wire Wire Line
	7725 3650 7725 2525
Wire Wire Line
	7725 2525 7175 2525
Connection ~ 7175 2525
Wire Wire Line
	7725 3950 7725 4675
Wire Wire Line
	7725 4675 7175 4675
Connection ~ 7175 4675
$Comp
L Jumper:SolderJumper_2_Bridged JP5
U 1 1
P 2700 3800
F 0 "JP5" H 2700 4005 50  0000 C CNN
F 1 "LINK_VCC" H 2700 3914 50  0000 C CNN
F 2 "breadboard:bridge" H 2700 3800 50  0001 C CNN
F 3 "~" H 2700 3800 50  0001 C CNN
	1    2700 3800
	0    -1   1    0   
$EndComp
Wire Wire Line
	3825 2950 2700 2950
Wire Wire Line
	2700 2950 2700 3650
Connection ~ 3825 2950
Wire Wire Line
	2700 3950 2700 5100
Wire Wire Line
	2700 5100 3825 5100
Connection ~ 3825 5100
$EndSCHEMATC
